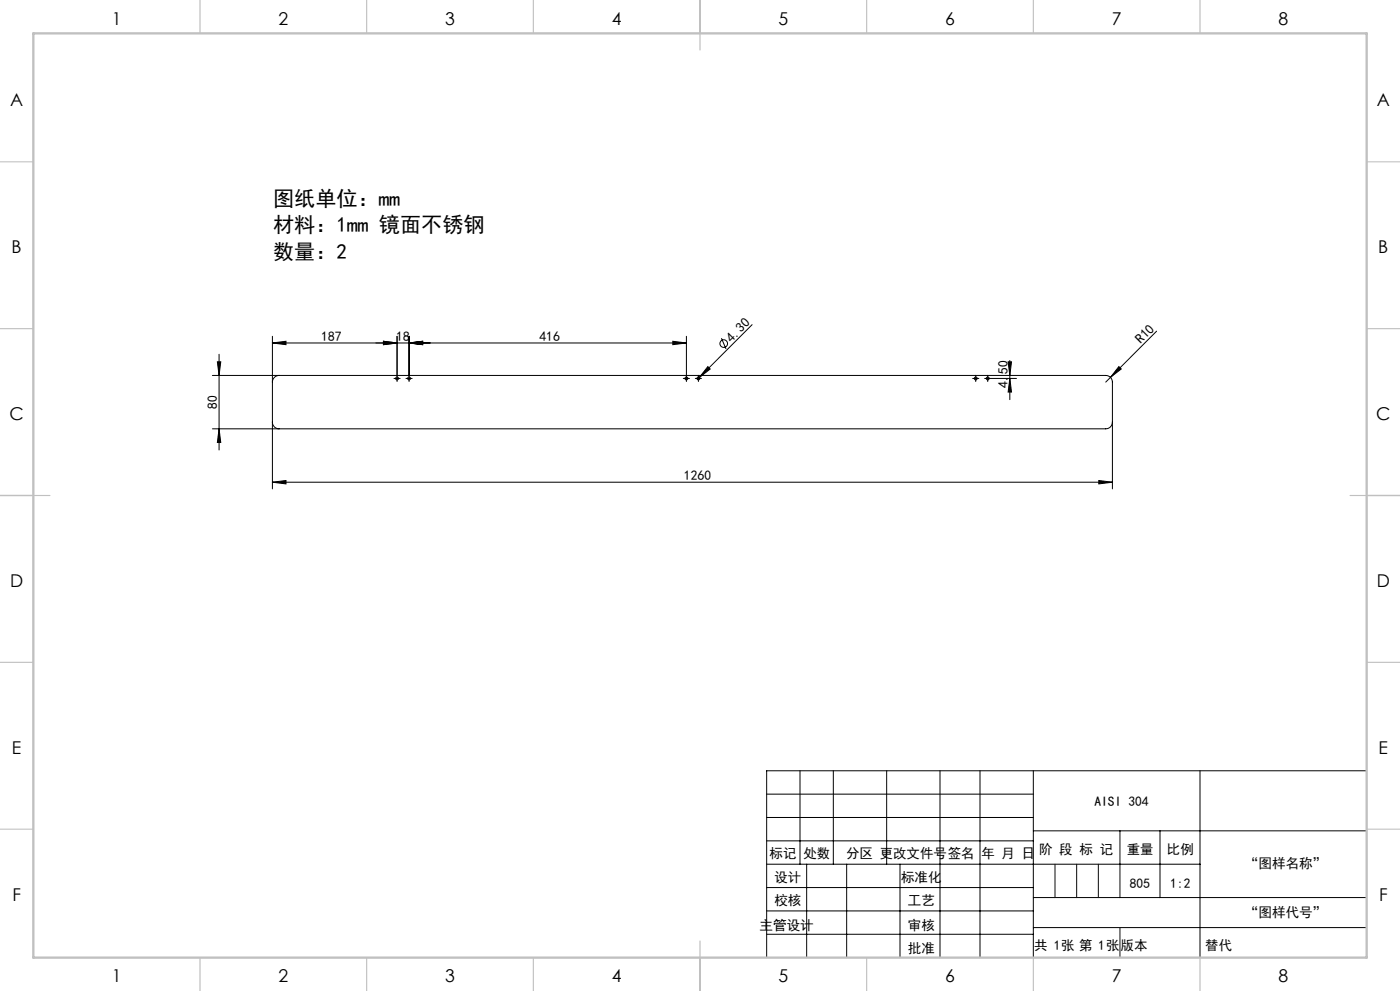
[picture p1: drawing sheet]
<svg xmlns="http://www.w3.org/2000/svg" width="420mm" height="297mm" viewBox="0 0 420 297" stroke-linecap="round" stroke-linejoin="round" font-family="sans-serif">
<g fill="none" stroke="#000" stroke-width=".3">
<path d="M225.6 97.3l-16.4 16.4M347 99.3l-15.3 15.2M63.7 112.5h268a2 2 0 0 1 2 2v32M65.2 108.4h1l-.5 4.1zM65.7 106.2v28.7M81.7 102.8l4.1-.5v1zM81.7 100.8v45.7M83.7 112.5a2 2 0 0 0-2 2M115 102.3l4.1 .5-4.1 .5zM118.6 113.4h1M119.1 112.9v1M119.1 100.8v11.7"/>
<path d="M122.2 113.4h1M122.7 102.8l4.1-.5v1zM122.7 100.8v11.7M122.7 112.9v1M201.8 102.3l4.1 .5-4.1 .5zM205.4 113.4h1M205.9 112.9v1M205.9 100.8v11.7M205.9 102.8h-124.2M209 113.4h1M209.5 112.9v1M212.3 109.9l.8 .7-3.3 2.5z"/>
<path d="M216.4 101.4l1.4 3.2M292.2 113.4h1M292.7 112.9v1M295.8 113.4h1M296.3 112.9v1M297.2 113.4h7.7M302.4 108.4h1.1l-.6 4.1zM302.9 108v11.8M302.9 113.4l.6 4.1h-1.1zM335.7 109.9l.7 .7-3.3 2.5zM65.7 128.5l.5 4.1h-1zM81.7 126.5a2 2 0 0 0 2 2"/>
<path d="M333.7 126.5a2 2 0 0 1-2 2h-268M81.7 144.5l4.1-.5v1zM81.7 144.5h252M329.6 144l4.1 .5-4.1 .5zM230 238h80M240 231v28M250 231v28M266 231v28M282 231v56M294 231v56M310 231v56M360 231v56"/>
<path d="M410 231h-180v56M230 252h80M230 259h130M230 245h80M242 259v28M254 259v28M270 259v28M310 249h100M336 249v20M348 249v20M230 266h80M230 273h80"/>
<path d="M310 269h100M310 278h100M230 280h80"/>
<circle cx="119.1" cy="113.4" r=".43"/>
<circle cx="122.7" cy="113.4" r=".43"/>
<circle cx="205.9" cy="113.4" r=".43"/>
<circle cx="209.5" cy="113.4" r=".43"/>
<circle cx="217.1" cy="103" r="1.14"/>
<circle cx="292.7" cy="113.4" r=".43"/>
<circle cx="296.3" cy="113.4" r=".43"/>
</g>
<g fill="none" stroke="#000" stroke-width=".3" stroke-dasharray="30.5 1.3 1.3 1.3">
<path d="M118.6 113.4h-.4M119.1 112.9v-.4M119.1 113.9v.4M119.6 113.4h.4M122.2 113.4h-.4M122.7 112.9v-.4M122.7 113.9v.4M123.2 113.4h.4M205.4 113.4h-.4M205.9 112.9v-.4M205.9 113.9v.4M206.4 113.4h.4"/>
<path d="M209 113.4h-.4M209.5 112.9v-.4M209.5 113.9v.4M210 113.4h.4M292.2 113.4h-.4M292.7 112.9v-.4M292.7 113.9v.4M293.2 113.4h.4M295.8 113.4h-.4M296.3 112.9v-.4M296.3 113.9v.4M296.8 113.4h.4"/>
</g>
<path d="M316.5 259v10M323 259v10M329.5 259v10M336 278v9" fill="none" stroke="#0a0605" stroke-width=".3"/>
<g fill="none" stroke="#c0c0c0" stroke-width=".35">
<path d="M60 0v10M110 0v10M160 0v10M210 0v15M260 0v10M310 0v10M360 0v10M0 48.5h10M410 48.5h10M0 98.5h10M410 98.5h10M0 148.5h15"/>
<path d="M405 148.5h15M0 198.5h10M410 198.5h10M0 248.5h10M410 248.5h10M60 287v10M110 287v10M160 287v10M210 282v15M260 287v10M310 287v10M360 287v10"/>
</g>
<path d="M10 10h400v277h-400z" fill="none" stroke="#c0c0c0" stroke-width=".7"/>
<g fill="#000">
<path d="M212.3 109.9l.8 .7-3.3 2.5zM335.7 109.9l.7 .7-3.3 2.5z"/>
<path d="M65.2 108.4h1l-.5 4.1zM65.7 128.5l.5 4.1h-1z"/>
<path d="M115 102.3l4.1 .5-4.1 .5zM81.7 102.8l4.1-.5v1z"/>
<path d="M302.9 113.4l.6 4.1h-1.1zM302.4 108.4h1.1l-.6 4.1z"/>
<path d="M81.7 144.5l4.1-.5v1zM329.6 144l4.1 .5-4.1 .5zM115 102.3l4.1 .5-4.1 .5zM122.7 102.8l4.1-.5v1zM122.7 102.8l4.1-.5v1zM201.8 102.3l4.1 .5-4.1 .5z"/>
</g>
<g font-size="6.3">
<text x="81.9" y="61.8">图纸单位：mm</text>
<text x="81.9" y="69.6">材料：1mm 镜面不锈钢</text>
<text x="81.9" y="77.5">数量：2</text>
</g>
<g font-size="5.3">
<text x="33.5" y="7.4">1</text>
<text x="83.5" y="7.4">2</text>
<text x="133.5" y="7.4">3</text>
<text x="183.5" y="7.4">4</text>
<text x="233.5" y="7.4">5</text>
<text x="283.5" y="7.4">6</text>
<text x="333.5" y="7.4">7</text>
<text x="383.5" y="7.4">8</text>
<text x="3" y="31.6">A</text>
<text x="413" y="31.6">A</text>
<text x="3.5" y="75.9">B</text>
<text x="413.5" y="75.9">B</text>
<text x="2.8" y="125.9">C</text>
<text x="412.8" y="125.9">C</text>
<text x="3" y="175.9">D</text>
<text x="413" y="175.9">D</text>
<text x="3.6" y="225.9">E</text>
<text x="413.6" y="225.9">E</text>
<text x="3.7" y="270.1">F</text>
<text x="413.7" y="270.1">F</text>
<text x="33.5" y="294.4">1</text>
<text x="83.5" y="294.4">2</text>
<text x="133.5" y="294.4">3</text>
<text x="183.5" y="294.4">4</text>
<text x="233.5" y="294.4">5</text>
<text x="283.5" y="294.4">6</text>
<text x="333.5" y="294.4">7</text>
<text x="383.5" y="294.4">8</text>
</g>
<g font-size="4.1">
<text x="96.4" y="102.2">187</text>
<text x="118.9" y="102.2">18</text>
<text x="161.8" y="102.2">416</text>
<text x="219.5" y="102.7" transform="rotate(-45 219.5 102.7)">4.30</text>
<text x="342.3" y="103.2" transform="rotate(-45 342.3 103.2)">R10</text>
<text x="302.4" y="116.2" transform="rotate(-90 302.4 116.2)">4.50</text>
<text x="65.1" y="122.5" transform="rotate(-90 65.1 122.5)">80</text>
<text x="205.2" y="143.9">1260</text>
<text x="328.3" y="241.5">AISI 304</text>
<text x="230.9" y="257.2">标记</text>
<text x="241" y="257.2">处数</text>
<text x="253.8" y="257.2">分区 更改文件号签名</text>
<text x="294.5" y="257.2">年 月 日</text>
<text x="311.7" y="255.9">阶 段 标 记</text>
<text x="338" y="255.9">重量</text>
<text x="350.1" y="255.9">比例</text>
<text x="373.5" y="260.1">“图样名称”</text>
<text x="232.3" y="264.2">设计</text>
<text x="270.4" y="264.2">标准化</text>
<text x="339" y="266">805</text>
<text x="351" y="266">1:2</text>
<text x="232.3" y="271.4">校核</text>
<text x="272.4" y="271.3">工艺</text>
<text x="373.5" y="274.9">“图样代号”</text>
<text x="227.9" y="278.6">主管设计</text>
<text x="272.4" y="278.6">审核</text>
<text x="272.4" y="285.5">批准</text>
<text x="310.3" y="284.7">共 1张 第 1张</text>
<text x="336.1" y="284.7">版本</text>
</g>
<text font-size="4.1" fill="#0a0605" x="361.6" y="284.7">替代</text>
</svg>
